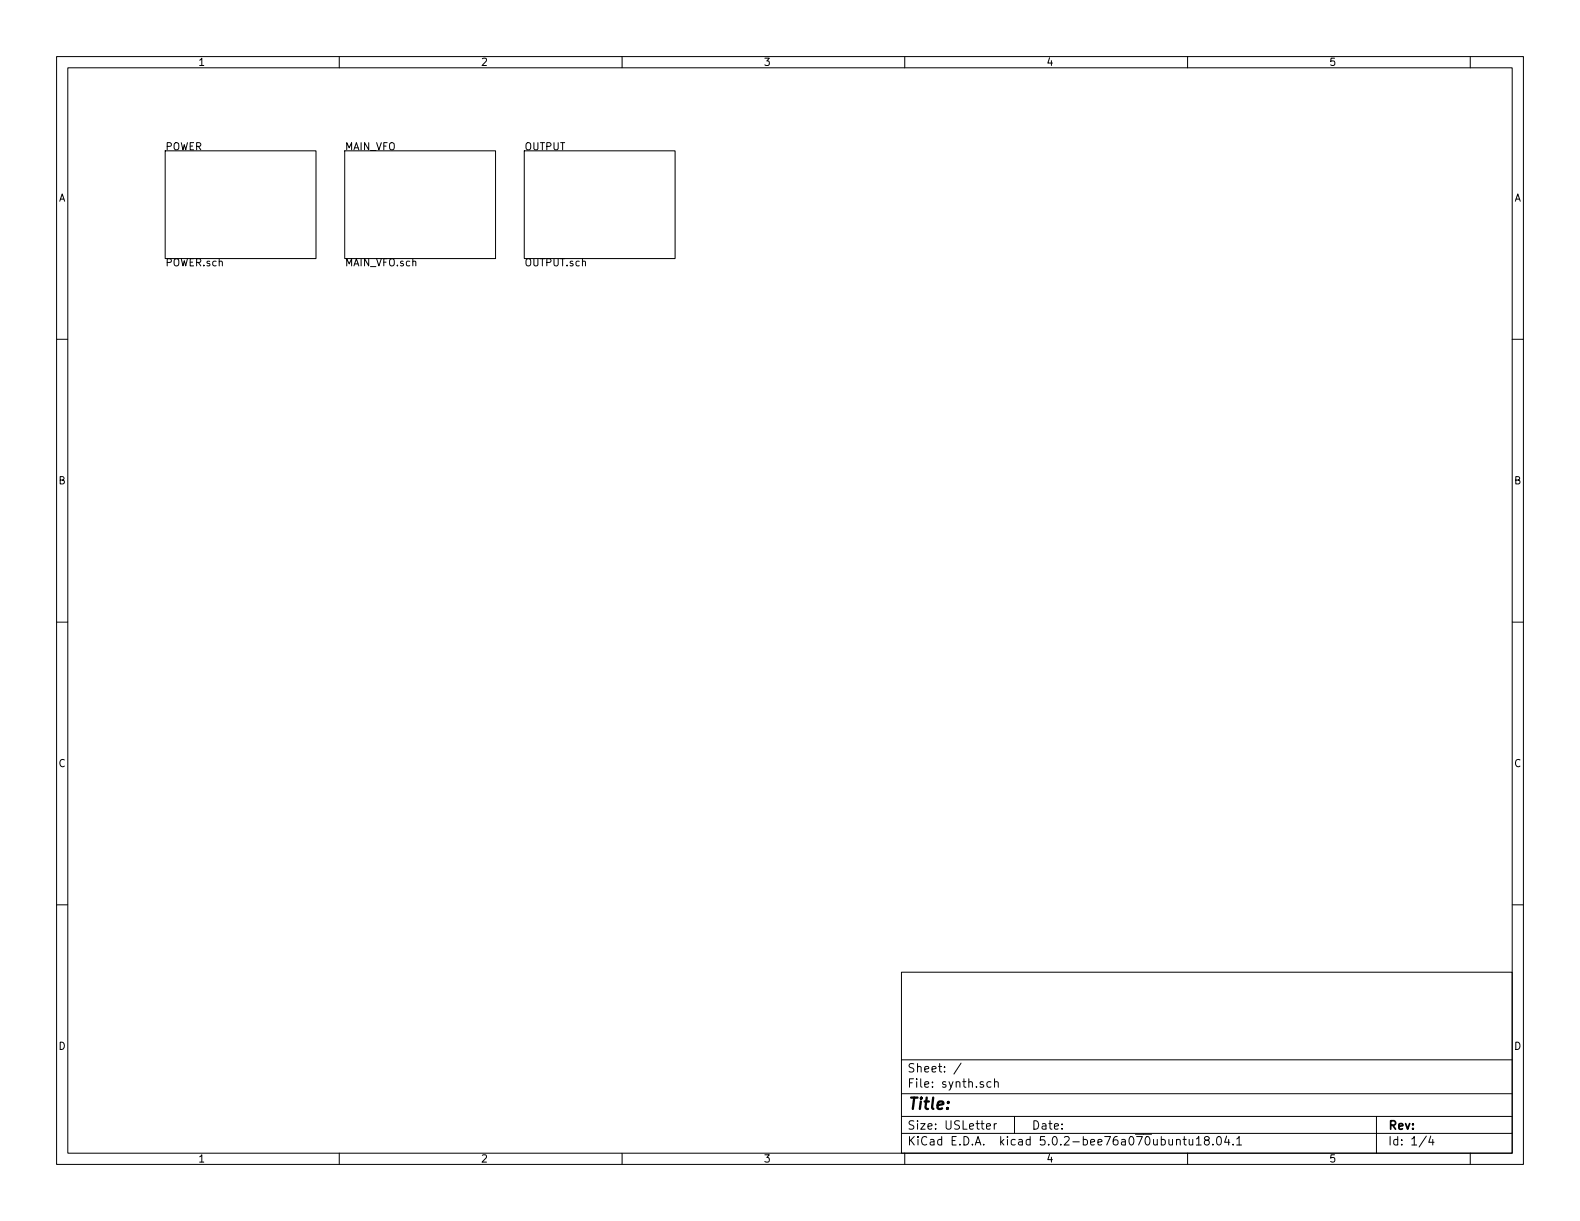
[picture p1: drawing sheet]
<svg xmlns="http://www.w3.org/2000/svg" width="279mm" height="216mm" viewBox="0 0 279 216" stroke-linecap="round" stroke-linejoin="round" font-family="sans-serif">
<g fill="none" stroke="#000" stroke-width=".18">
<path d="M10 10h259.4v195.9h-259.4zM12 12h255.4v191.9h-255.4zM60 10v2M110 10v2M160 10v2M210 10v2M260 10v2M29.2 26.7h26.7v19h-26.7zM61 26.7h26.6v19h-26.6zM92.7 26.7h26.7v19h-26.7zM10 60h2M267.4 60h2"/>
<path d="M10 110h2M267.4 110h2M10 160h2M267.4 160h2M159.4 171.9h108v32h-108zM159.4 197.4h108M159.4 193.4h108M159.4 187.4h108M170 188l-1.3 1.9M174.4 199.2l.8-.2-.1-.2-.4-.1-.3 .2 .1 .7h.6M175.2 191.3h-.4l-.3 .2 .1 .6 .2 .2 .4-.1M175.8 198.7v1"/>
<path d="M175.9 191.4v-.1a.37 .37 0 0 1 .6 .2v.8M175.9 190.8v1.5M176.2 198.7l-.3 .1-.1 .2M179.4 197.4v3M243.4 197.4v6.5M60 203.9v2M110 203.9v2M159.4 200.4h108M160 203.9v2M209.2 201.5h.6M209.4 201v1.3l.4 .2M210 203.9v2"/>
<path d="M210.3 201.5v.9l.4 .1 .2-.2M210.9 201.5v1M211.6 201.4l.4-.4v1.5M211.6 202.5h.8M213.3 201.6l-.2-.1-.1-.3 .3-.2h.3l.2 .2v.3l-.7 .2a.48 .48 0 0 0 0 .6l.2 .2 .5-.2a.48 .48 0 0 0-.2-.7M214.5 202.3v.2M215.3 201.1l.3-.1a.94 .94 0 0 1 0 1.5l-.4-.3-.1-.7zM216.9 200.9l-.3 1.1h.9M217.3 201.5v1M218.1 202.3v.2M218.7 201.4l.4-.4v1.5M218.7 202.5h.9"/>
<path d="M252.2 200.9l-1.2 1.9M253 200.9l-.3 1.1h.9M253.4 201.5v1M260 203.9v2"/>
</g>
<text font-size="2.8" x="160.4" y="196.2">Title:</text>
<g font-size="2.1">
<text x="160.4" y="189.6">Sheet: /</text>
<text x="160.4" y="192.3">File: synth.sch</text>
<text x="160.4" y="202.5">KiCad E.D.A. kicad 5.0.2-bee76a070ubuntu18.04.1</text>
<text x="160.4" y="199.7">Size: USLetter</text>
<text x="182.4" y="199.7">Date:</text>
<text x="245.4" y="199.7">Rev:</text>
<text x="245.4" y="202.5">Id: 1/4</text>
</g>
<g font-size="1.8">
<text x="35" y="11.6">1</text>
<text x="85" y="11.6">2</text>
<text x="135" y="11.6">3</text>
<text x="185" y="11.6">4</text>
<text x="235" y="11.6">5</text>
<text x="29.2" y="26.6">POWER</text>
<text x="61" y="26.6">MAIN_VFO</text>
<text x="92.7" y="26.6">OUTPUT</text>
<text x="10.4" y="35.6">A</text>
<text x="267.8" y="35.6">A</text>
<text x="29.2" y="47.1">POWER.sch</text>
<text x="61" y="47.1">MAIN_VFO.sch</text>
<text x="92.7" y="47.1">OUTPUT.sch</text>
<text x="10.4" y="85.6">B</text>
<text x="267.8" y="85.6">B</text>
<text x="10.4" y="135.6">C</text>
<text x="267.8" y="135.6">C</text>
<text x="10.4" y="185.6">D</text>
<text x="267.8" y="185.6">D</text>
<text x="35" y="205.5">1</text>
<text x="85" y="205.5">2</text>
<text x="135" y="205.5">3</text>
<text x="185" y="205.5">4</text>
<text x="235" y="205.5">5</text>
</g>
</svg>
